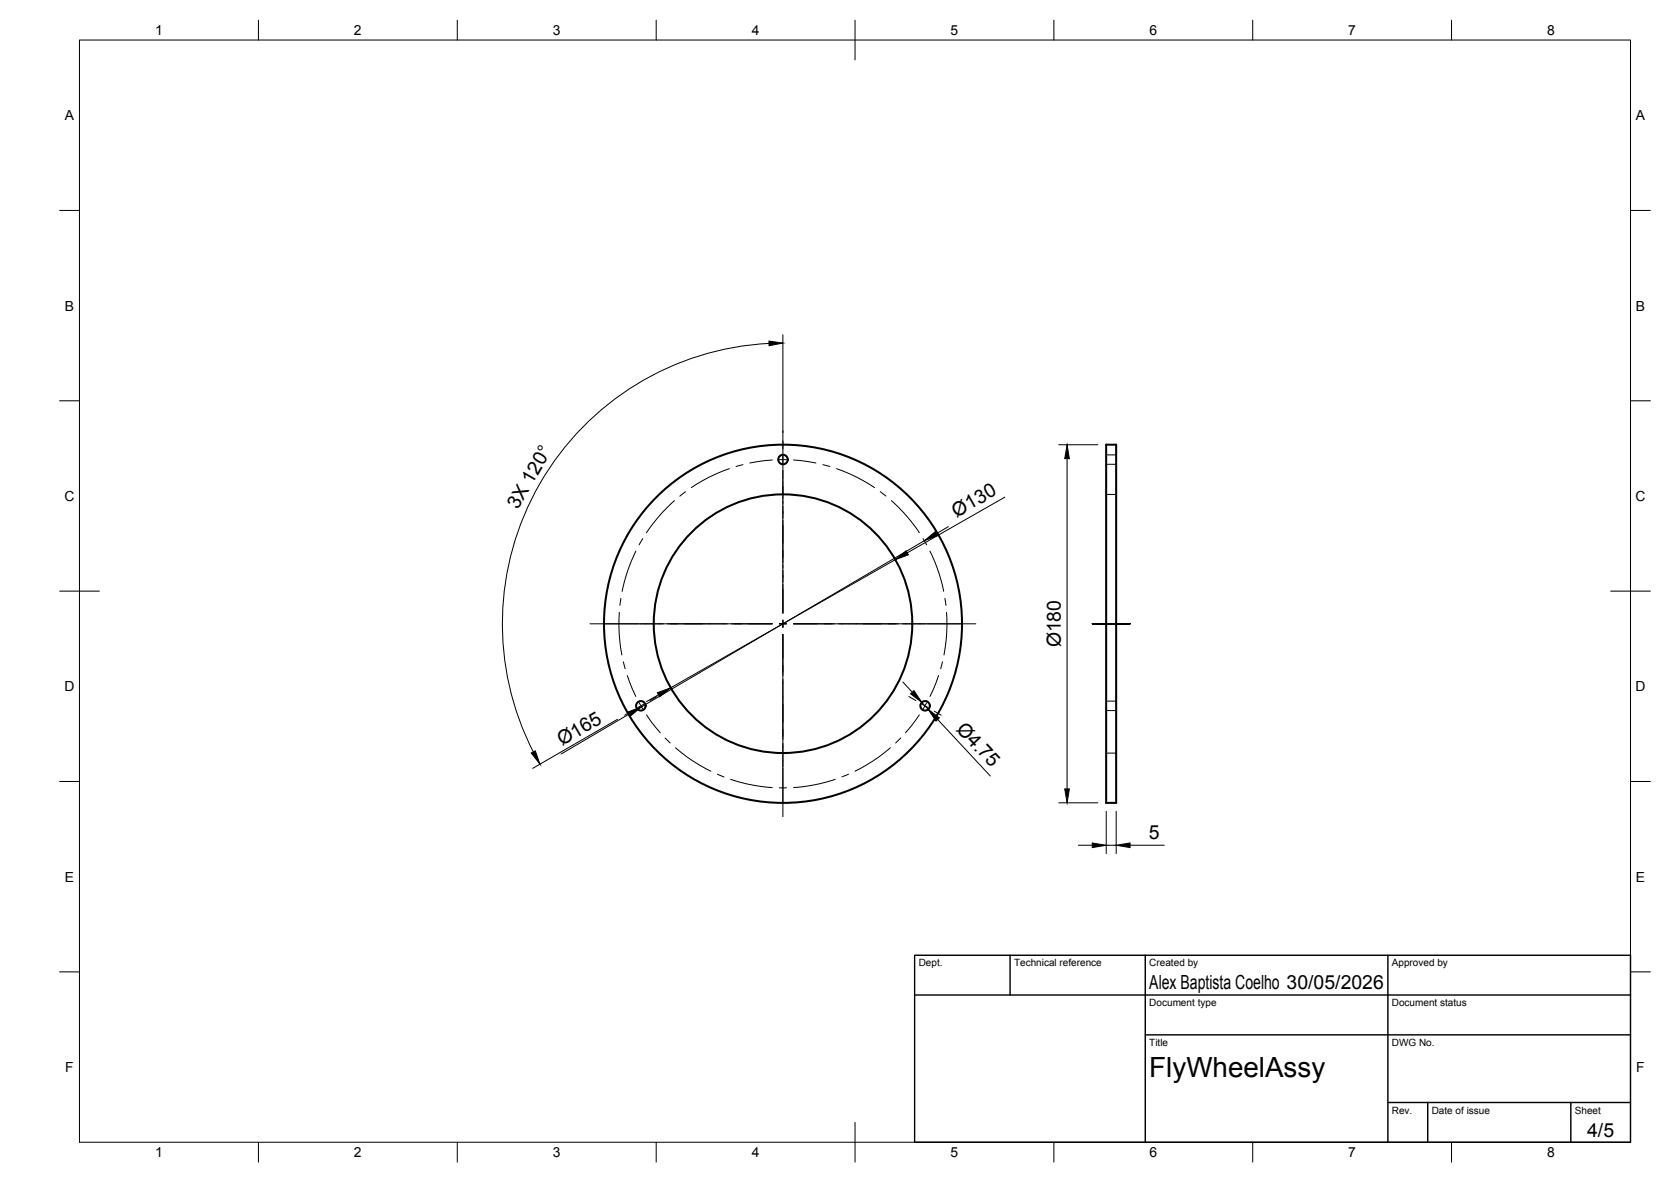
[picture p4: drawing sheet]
<svg xmlns="http://www.w3.org/2000/svg" width="420mm" height="297mm" viewBox="0 0 420 297" stroke-linecap="round" stroke-linejoin="round" font-family="sans-serif">
<!-- layer: Visible -->
<g fill="none" stroke="#000" stroke-width=".51">
<path d="M278.1 111.7h2.5v90.1h-2.5z"/>
<circle cx="196.9" cy="115.5" r="1.2"/>
<circle cx="196.9" cy="156.8" r="45"/>
<circle cx="196.9" cy="156.7" r="32.5"/>
<circle cx="161.1" cy="177.4" r="1.2"/>
<circle cx="232.6" cy="177.4" r="1.2"/>
</g>
<!-- layer: Hidden -->
<path d="M278.1 114.3h2.5M278.1 116.7h2.5M278.1 124.3h2.5M278.1 176.2h2.5M278.1 178.6h2.5M278.1 189.3h2.5" fill="none" stroke="#000" stroke-width=".25"/>
<!-- layer: BORDER -->
<g fill="none" stroke="#000" stroke-width=".25">
<path d="M20 10.1h390v276.9h-390zM65 5.1v5M115 5.1v5M165 5.1v5M215 5.1v10M265 5.1v5M315 5.1v5M365 5.1v5M15 52.9h5M410 52.9h5M15 100.7h5M410 100.7h5"/>
<path d="M15 148.6h10M405 148.6h10M15 196.4h5M410 196.4h5M15 244.2h5M410 244.2h5M65 287v5M115 287v5M165 287v5M215 282.1v9.9M265 287v5M315 287v5"/>
<path d="M365 287v5"/>
</g>
<!-- layer: TITLEBLOCK -->
<path d="M230 240.1h180v46.9h-180zM230 250h180M254 240.1v9.9M288 240.1v46.9M349 240.1v46.9M288 260.1h122M349 277.1h61M359 277.1v9.9M395 277.1v9.9" fill="none" stroke="#000" stroke-width=".36"/>
<!-- layer: Smart Centers -->
<g fill="none" stroke="#000" stroke-width=".25">
<path d="M183.4 117.8l-5.1 2.1-4.5 2.6M186.8 116.8l-1.7 .4M194.2 115.6l-5.6 .8M196 115.5h1.8M196.8 108.3v45.8M199.5 115.6l5.7 .8M206.9 116.8l1.7 .4M210.3 117.8l5.1 2.1 4.5 2.6M159.9 138.5l-1.8 4.3-1.7 5.8M161.6 135.4l-.9 1.5M169.6 125.8l-4.2 4.3-2.8 3.8M172.4 123.6l-1.5 1.1"/>
<path d="M221.3 123.6l1.5 1.1M224.1 125.8l4.2 4.3 2.9 3.8M232.1 135.4l.9 1.5M233.8 138.5l1.9 4.3 1.6 5.8M148.4 156.8h45.8M155.7 153.9v5.2l.7 5.5M156.1 150.4l-.2 1.7M196 156.8h1.8M196.8 155.9v1.8M196.8 159.4v45.9M199.5 156.8h45.9M237.6 150.4l.2 1.7"/>
<path d="M238 153.9v5.2l-.6 5.5M274.6 156.8h9.5M156.7 166.3l.5 1.7M157.7 169.8l2.2 5.2M158.8 178.7l-1.7 1M160.7 176.6l.9 1.5M161.9 176.9l-1.5 .9M162.6 179.6l3.4 4.6M165.2 175l-1.8 1.1M228.5 175l1.8 1.1M231.2 179.6l-3.5 4.6M231.8 176.9l1.6 .9"/>
<path d="M233 176.6l-.9 1.5M234.9 178.7l1.7 1M236 169.8l-2.2 5.2M237 166.3l-.5 1.7M167.2 185.5l1.3 1.2M169.8 187.9l4.4 3.3 4.6 2.6M180.4 194.5l1.6 .7M183.7 195.8l5.8 1.5 4.7 .6M196 198h1.8M210 195.8l-5.8 1.5-4.7 .6M213.4 194.5l-1.7 .7M223.9 187.9l-4.4 3.3-4.5 2.6"/>
<path d="M226.5 185.5l-1.3 1.2"/>
</g>
<!-- layer: FD_Dimensions -->
<g fill="none" stroke="#000" stroke-width=".25">
<path d="M193.4 86.3a70.5 70.5 0 0 0-59.3 102.7M196.8 84.1v24.6M266.2 111.8h9.9M268.3 115.3v83M232.4 135.9l-71.1 41.7M238.5 132.3l-3 1.8M252.7 124.9l-24.6 14M225.1 140.7l-56.5 32.2M158.3 179.4l-17.2 10.1M165.6 174.6l-3.1 1.7M227 171.4l2.4 2.6M231.8 176.5l1.6 1.8"/>
<path d="M155.3 180.8l-21.4 12.3M235.8 180.8l13.2 14.2M266.2 201.7h9.9M271.1 212.4h3.5M278.2 203.9v10.6M278.2 212.4h2.4M280.6 203.9v10.6M284.1 212.4h8.7"/>
</g>
<path d="M193.3 85.7l3.5 .5-3.4 .7zM268.3 111.8l.6 3.5h-1.2zM225.1 140.7l2.7-2.3 .6 1zM232.4 135.9l2.8-2.3 .6 1zM158 178.9l3.3-1.3-2.7 2.3zM165.3 174.1l3.3-1.2-2.7 2.2zM229 174.4l.8-.8 2 2.9zM133.6 189.2l1-.5 1.2 3.3zM233.4 178.3l2.8 2.1-.8 .8zM267.7 198.3h1.2l-.6 3.4zM274.6 211.8l3.6 .6-3.6 .6zM280.6 212.4l3.5-.6v1.2z" fill="#000" stroke="#000" stroke-width=".25"/>
<text font-size="7" x="289" y="270.6">FlyWheelAssy</text>
<g font-size="4.9">
<text x="130.2" y="128.3" transform="rotate(-60 130.2 128.3)">3X 120°</text>
<text x="240.5" y="130.1" transform="rotate(-30 240.5 130.1)">Ø130</text>
<text x="266.8" y="162.7" transform="rotate(-90 266.8 162.7)">Ø180</text>
<text x="240.2" y="183.3" transform="rotate(47 240.2 183.3)">Ø4.75</text>
<text x="141.3" y="187.5" transform="rotate(-30 141.3 187.5)">Ø165</text>
<text x="288.8" y="211">5</text>
<text x="289" y="248.5">Alex Baptista Coelho 30/05/2026</text>
<text x="399.1" y="285.7">4/5</text>
</g>
<g font-size="3.5">
<text x="39" y="8.8">1</text>
<text x="89" y="8.8">2</text>
<text x="139" y="8.8">3</text>
<text x="189" y="8.8">4</text>
<text x="239" y="8.8">5</text>
<text x="289" y="8.8">6</text>
<text x="339" y="8.8">7</text>
<text x="389" y="8.8">8</text>
<text x="16.3" y="30.2">A</text>
<text x="411.3" y="30.2">A</text>
<text x="16.3" y="78">B</text>
<text x="411.3" y="78">B</text>
<text x="16.2" y="125.9">C</text>
<text x="411.2" y="125.9">C</text>
<text x="16.2" y="173.7">D</text>
<text x="411.2" y="173.7">D</text>
<text x="16.3" y="221.6">E</text>
<text x="411.3" y="221.6">E</text>
<text x="16.4" y="269.4">F</text>
<text x="411.4" y="269.4">F</text>
<text x="39" y="290.8">1</text>
<text x="89" y="290.8">2</text>
<text x="139" y="290.8">3</text>
<text x="189" y="290.8">4</text>
<text x="239" y="290.8">5</text>
<text x="289" y="290.8">6</text>
<text x="339" y="290.8">7</text>
<text x="389" y="290.8">8</text>
</g>
<g font-size="2.5">
<text x="231" y="242.9">Dept.</text>
<text x="255" y="242.9">Technical reference</text>
<text x="289" y="242.9">Created by</text>
<text x="350" y="242.9">Approved by</text>
<text x="289" y="252.8">Document type</text>
<text x="350" y="252.8">Document status</text>
<text x="289" y="262.9">Title</text>
<text x="350" y="262.9">DWG No.</text>
<text x="350" y="279.9">Rev.</text>
<text x="360" y="279.9">Date of issue</text>
<text x="396" y="279.9">Sheet</text>
</g>
</svg>
